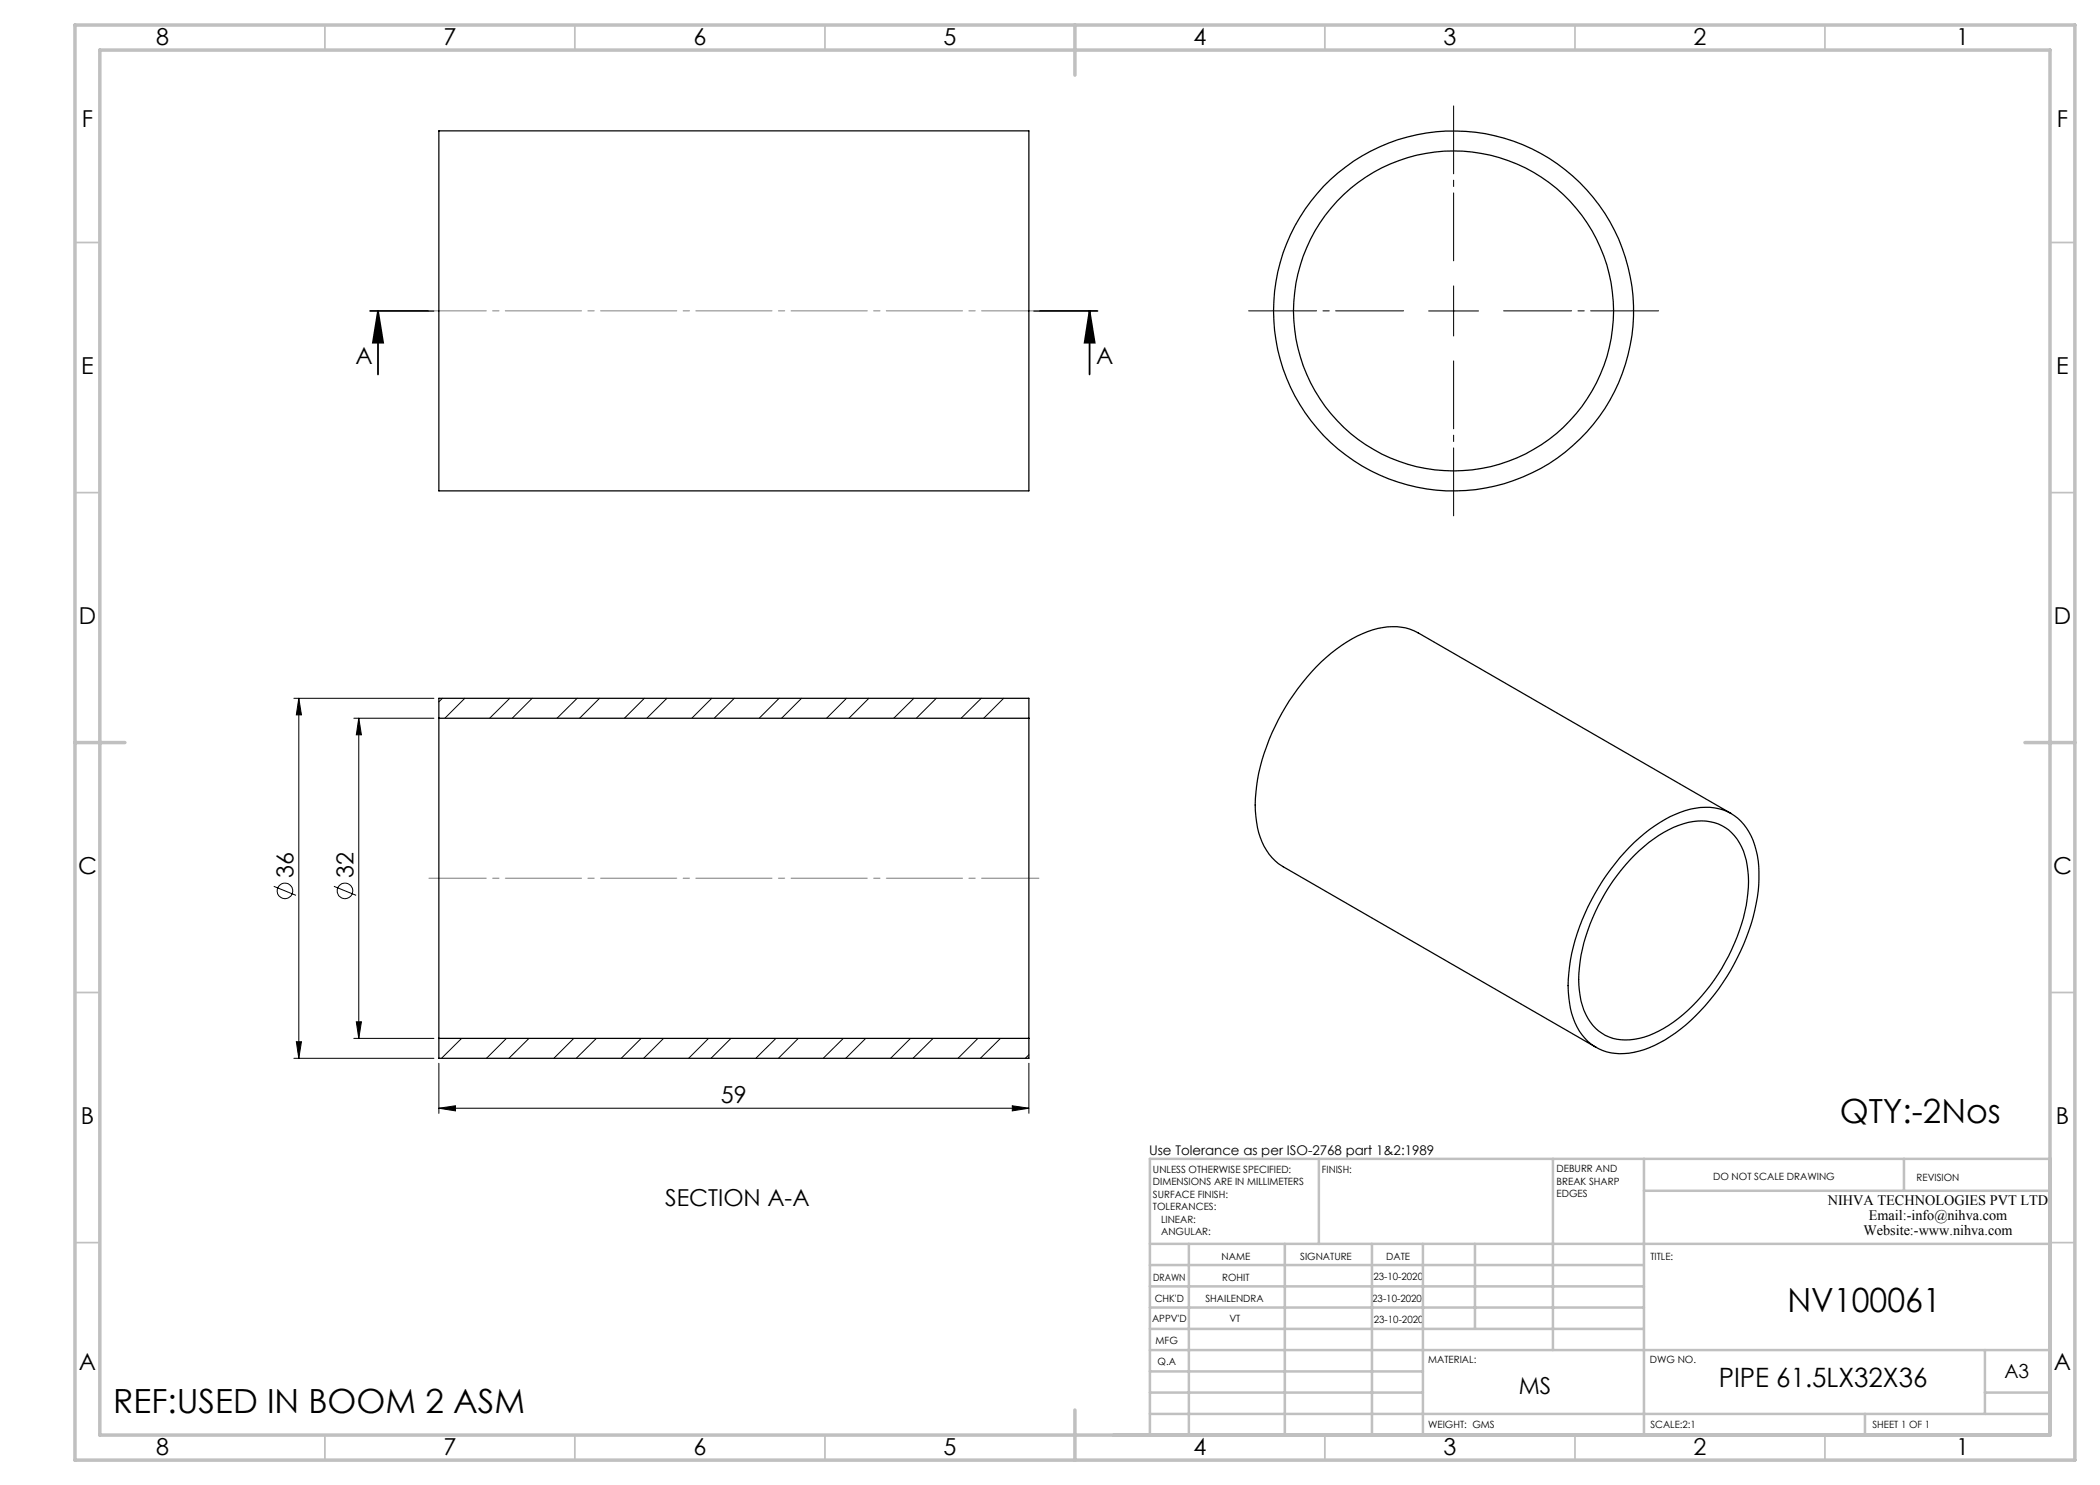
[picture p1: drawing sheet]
<svg xmlns="http://www.w3.org/2000/svg" width="420mm" height="297mm" viewBox="0 0 420 297" stroke-linecap="round" stroke-linejoin="round" font-family="sans-serif">
<g fill="none" stroke="#000" stroke-width=".2">
<path d="M290.7 57.2v10M285.7 62.2h10M58.8 139.7h28M59.8 139.7l.5 3.3h-1zM59.8 139.7v72M88.5 139.7l-.7 .7M93 139.7l-4 3.9M102 139.7l-4.1 3.9M106.4 139.7l-4 3.9M115.4 139.7l-4 3.9M119.9 139.7l-4 3.9M128.9 139.7l-4 3.9"/>
<path d="M133.4 139.7l-4 3.9M142.3 139.7l-3.9 3.9M146.9 139.7l-4.1 3.9M155.8 139.7l-4 3.9M160.3 139.7l-4 3.9M169.3 139.7l-4 3.9M173.8 139.7l-4 3.9M182.8 139.7l-4 3.9M187.3 139.7l-4 3.9M196.3 139.7l-4.1 3.9M200.7 139.7l-4 3.9M70.8 143.6h16"/>
<path d="M71.8 143.6l.5 3.4h-1zM71.8 143.6v64.1M205.8 143.6h-.1M54.8 177.3l4.4 1.8M66.8 177.3l4.4 1.8M58.8 211.7h28M59.3 208.3h1l-.5 3.4zM70.8 207.7h16M71.3 204.4h1l-.5 3.3zM87.8 212.7v10M87.8 207.7h.1M92.3 207.7l-4 4"/>
<path d="M101.3 207.7l-4 4M105.8 207.7l-4 4M114.8 207.7l-4 4M119.3 207.7l-4 4M128.2 207.7l-4 4M132.7 207.7l-4 4M141.7 207.7l-4 4M146.2 207.7l-4 4M155.2 207.7l-4 4M159.7 207.7l-4 4M168.7 207.7l-4.1 4M173.1 207.7l-3.9 4"/>
<path d="M182.1 207.7l-4 4M186.6 207.7l-4 4M195.6 207.7l-4 4M200.1 207.7l-4 4M205.8 211l-.7 .7M205.8 212.7v10M87.8 221.6l3.3-.4v1zM87.8 221.6h118M202.5 221.2l3.3 .4-3.3 .6z"/>
<circle cx="57" cy="178.2" r="1.56"/>
<circle cx="69" cy="178.2" r="1.55"/>
</g>
<path d="M74 62.2h12.7M75.6 62.2l1 6.3h-2zM75.6 62.2v12.7M206.8 62.2h12.7M217.9 62.2l1 6.3h-2zM217.9 62.2v12.7" fill="none" stroke="#000" stroke-width=".35"/>
<path d="M290.7 52.2v-31M280.7 62.2h-31M290.7 72.2v31M300.7 62.2h31" fill="none" stroke="#000" stroke-width=".2" stroke-dasharray="15.2 1.3 1.3 1.3" stroke-dashoffset="1.6"/>
<path d="M85.8 62.2h122M85.8 175.6h122" fill="none" stroke="#808080" stroke-width=".2" stroke-dasharray="15.2 1.3 1.3 1.3" stroke-dashoffset="3.8"/>
<g fill="none" stroke="#c0c0c0" stroke-width=".35">
<path d="M65 5v5M115 5v5M165 5v5M265 5v5M315 5v5M365 5v5M15 48.5h5M410 48.5h5M15 98.5h5M410 98.5h5M15 198.5h5M410 198.5h5"/>
<path d="M15 248.5h5M410 248.5h5M65 287v5M115 287v5M165 287v5M265 287v5M315 287v5M365 287v5"/>
</g>
<g fill="none" stroke="#c0c0c0" stroke-width=".5">
<path d="M263.8 231.8v17M310.6 231.8v38.2M328.8 231.8v55.2M328.8 238.2h81.2M380.8 231.8v6.4M410 231.8h-180v55.2M230 248.8h180M230 257.3h98.8M230 253h98.8M237.8 248.8v38.2M257 248.8v38.2M274.4 248.8v38.2"/>
<path d="M284.6 248.8v38.2M295 248.8v17M230 265.8h98.8M230 261.5h98.8M230 278.5h54.6M230 274.3h54.6M230 270h180M397 278.5h13M397 270v12.8M230 282.8h180M373 282.8v4.2"/>
</g>
<path d="M15 5h400v287h-400zM20 10h390v277h-390zM215 5v10M15 148.5h10M405 148.5h10M215 282v10" fill="none" stroke="#c0c0c0" stroke-width=".7"/>
<g fill="#000">
<path d="M217.9 62.2l1 6.3h-2zM75.6 62.2l1 6.3h-2z"/>
<path d="M59.8 139.7l.5 3.3h-1zM59.3 208.3h1l-.5 3.4zM71.8 143.6l.5 3.4h-1zM71.3 204.4h1l-.5 3.3z"/>
<path d="M87.8 221.6l3.3-.4v1zM202.5 221.2l3.3 .4-3.3 .6z"/>
</g>
<g fill="none" stroke="#000" stroke-width=".25">
<path d="M87.8 26.2h118v72h-118zM87.8 143.6v64.1M87.8 143.6v-3.9h118v3.9M87.8 143.6h118M205.8 143.6v64.1M326.8 168.5a24.6 24.6 0 0 1 12.3-6.9 9.9 9.9 0 0 1 11.8 7.4 27 27 0 0 1-.7 15.8 42.7 42.7 0 0 1-16.2 22.5 16.7 16.7 0 0 1-11.8 3.3 10.1 10.1 0 0 1-7.9-7.9 30.3 30.3 0 0 1 2.1-18.7 45.2 45.2 0 0 1 10.4-15.5zM326.9 171a22.4 22.4 0 0 1 11.6-6.7 8.9 8.9 0 0 1 10.5 6.8 24.3 24.3 0 0 1-1.1 15 37.3 37.3 0 0 1-15.2 19.6 12.8 12.8 0 0 1-10.9 1.7 10 10 0 0 1-5.8-8.3 29.3 29.3 0 0 1 3.1-16.9 38.9 38.9 0 0 1 7.8-11.2zM346.2 162.7l-62.6-36.1a11.6 11.6 0 0 0-10.1-.3 32.9 32.9 0 0 0-14.8 12.6 42 42 0 0 0-7.6 20.9 17.2 17.2 0 0 0 2.7 11 9.9 9.9 0 0 0 2.8 2.6l62.6 36.1M87.8 207.7v4h118v-4M87.8 207.7h118"/>
<circle cx="290.7" cy="62.2" r="32"/>
<circle cx="290.7" cy="62.2" r="36"/>
</g>
<g font-size="6.7">
<text x="367.9" y="224.5">QTY:-2Nos</text>
<text x="357.5" y="262.5">NV100061</text>
<text x="22.6" y="282.6">REF:USED IN BOOM 2 ASM</text>
</g>
<text font-size="5.3" x="343.7" y="277.4">PIPE 61.5LX32X36</text>
<g font-size="4.7">
<text x="31.2" y="9">8</text>
<text x="88.7" y="9">7</text>
<text x="138.7" y="9">6</text>
<text x="188.7" y="9">5</text>
<text x="238.7" y="9">4</text>
<text x="288.7" y="9">3</text>
<text x="338.7" y="9">2</text>
<text x="391.2" y="9">1</text>
<text x="16.4" y="25.5">F</text>
<text x="411.4" y="25.5">F</text>
<text x="16.3" y="74.7">E</text>
<text x="71.1" y="72.8">A</text>
<text x="219.2" y="72.8">A</text>
<text x="411.2" y="74.7">E</text>
<text x="15.8" y="124.7">D</text>
<text x="410.8" y="124.7">D</text>
<text x="15.6" y="174.7">C</text>
<text x="58.7" y="175.6" transform="rotate(-90 58.7 175.6)">36</text>
<text x="70.7" y="175.6" transform="rotate(-90 70.7 175.6)">32</text>
<text x="410.6" y="174.7">C</text>
<text x="144.2" y="220.6">59</text>
<text x="16.2" y="224.7">B</text>
<text x="411.2" y="224.7">B</text>
<text x="133" y="241.2">SECTION A-A</text>
<text x="15.8" y="274">A</text>
<text x="410.8" y="274">A</text>
<text x="303.7" y="278.9">MS</text>
<text x="31.2" y="291">8</text>
<text x="88.7" y="291">7</text>
<text x="138.7" y="291">6</text>
<text x="188.7" y="291">5</text>
<text x="238.7" y="291">4</text>
<text x="288.7" y="291">3</text>
<text x="338.7" y="291">2</text>
<text x="391.2" y="291">1</text>
</g>
<text font-size="3.9" x="400.9" y="275.5">A3</text>
<g font-size="2.9">
<text x="365.6" y="241">NIHVA TECHNOLOGIES PVT LTD</text>
<text x="373.8" y="244">Email:-info@nihva.com</text>
<text x="372.7" y="247">Website:-www.nihva.com</text>
</g>
<text font-size="2.7" x="229.8" y="231.1">Use Tolerance as per ISO-2768 part 1&amp;2:1989</text>
<g font-size="2">
<text x="230.6" y="234.6">UNLESS OTHERWISE SPECIFIED:</text>
<text x="230.6" y="237.1">DIMENSIONS ARE IN MILLIMETERS</text>
<text x="230.6" y="239.6">SURFACE FINISH:</text>
<text x="264.4" y="234.6">FINISH:</text>
<text x="311.3" y="234.5">DEBURR AND</text>
<text x="311.3" y="237">BREAK SHARP</text>
<text x="311.3" y="239.5">EDGES</text>
<text x="342.6" y="236">DO NOT SCALE DRAWING</text>
<text x="383.3" y="236.2">REVISION</text>
<text x="230.6" y="242.1">TOLERANCES:</text>
<text x="232.2" y="244.6">LINEAR:</text>
<text x="232.2" y="247.1">ANGULAR:</text>
<text x="244.3" y="252">NAME</text>
<text x="260" y="251.9">SIGNATURE</text>
<text x="277.2" y="251.9">DATE</text>
<text x="330.1" y="251.9">TITLE:</text>
<text x="230.6" y="256.1">DRAWN</text>
<text x="244.4" y="256.1">ROHIT</text>
<text x="274.7" y="255.9">23-10-2020</text>
<text x="230.9" y="260.3">CHK'D</text>
<text x="241.1" y="260.3">SHAILENDRA</text>
<text x="274.4" y="260.3">23-10-2020</text>
<text x="230.4" y="264.4">APPV'D</text>
<text x="231.1" y="268.8">MFG</text>
<text x="245.9" y="264.4">VT</text>
<text x="274.8" y="264.6">23-10-2020</text>
<text x="231.5" y="273">Q.A</text>
<text x="285.6" y="272.5">MATERIAL:</text>
<text x="330" y="272.5">DWG NO.</text>
<text x="285.6" y="285.5">WEIGHT: GMS</text>
<text x="330.1" y="285.6">SCALE:2:1</text>
<text x="374.5" y="285.6">SHEET 1 OF 1</text>
</g>
</svg>
